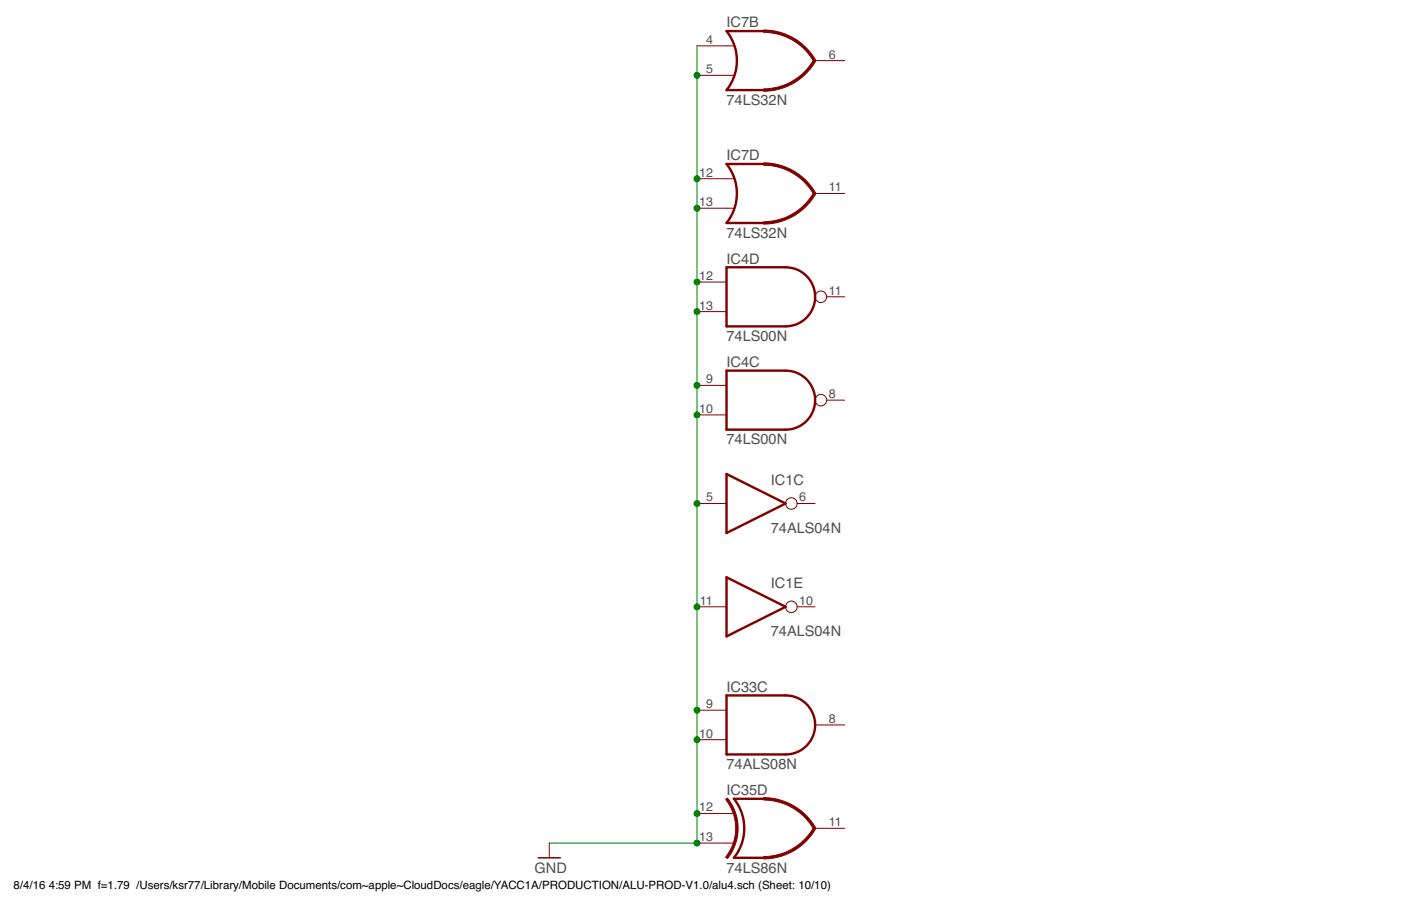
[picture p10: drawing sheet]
<svg xmlns="http://www.w3.org/2000/svg" width="432mm" height="279mm" viewBox="0 0 432 279" stroke-linecap="round" stroke-linejoin="round" font-family="sans-serif">
<path d="M235.3 9.6h-11.4a14.6 14.6 0 0 1 0 18.2h11.4M235.3 50.6h-11.4a14.6 14.6 0 0 1 0 18.2h11.4M223.9 82.4h18.2a9.1 9.1 0 0 1 9.1 9.1 9.1 9.1 0 0 1-9.1 9.1h-18.2zM223.9 114.3h18.2a9.1 9.1 0 0 1 9.1 9.1 9.1 9.1 0 0 1-9.1 9.1h-18.2zM223.9 146.2l18.2 9.1-18.2 9.1zM223.9 178l18.2 9.1-18.2 9.2zM223.9 214.5h18.2a9.1 9.1 0 0 1 9.1 9.1 9.1 9.1 0 0 1-9.1 9.1h-18.2zM235.3 246.3h-9.1a14.6 14.6 0 0 1 0 18.2h9.1" fill="none" stroke="#800000" stroke-width=".74"/>
<g fill="none" stroke="#800000" stroke-width=".31">
<path d="M214.8 14.1h11.4M251.2 18.7h9.1M214.8 23.2h11.4M214.8 55.1h11.4M251.2 59.7h9.1M214.8 64.2h11.4M214.8 87h9.1M214.8 96.1h9.1M254.8 91.5h5.5M214.8 118.9h9.1M214.8 128h9.1M254.8 123.4h5.5"/>
<path d="M214.8 155.3h9.1M245.7 155.3h5.5M214.8 187.1h9.1M245.7 187.1h5.5M214.8 219h9.1M214.8 228.1h9.1M251.2 223.6h9.1M169.3 260v4.5M214.8 250.9h11.4M214.8 260h11.4M251.2 255.4h9.1"/>
<circle cx="253" cy="91.5" r="1.78"/>
<circle cx="253" cy="123.4" r="1.78"/>
<circle cx="243.9" cy="155.3" r="1.78"/>
<circle cx="243.9" cy="187.1" r="1.78"/>
</g>
<g fill="#800000" stroke="#800000" stroke-width=".31">
<path d="M235.4 264.2a17.9 17.9 0 0 0 15.4-9l.6 .3a18.4 18.4 0 0 1-16 9.4z" fill-rule="evenodd"/>
<path d="M235.4 246a18.5 18.5 0 0 1 16 9.4l-.6 .3a17.8 17.8 0 0 0-15.4-9z" fill-rule="evenodd"/>
<path d="M223.6 246.5l.6-.4a14.8 14.8 0 0 1 0 18.7l-.6-.5a14.2 14.2 0 0 0 0-17.8z" fill-rule="evenodd"/>
<path d="M235.4 68.4a17.9 17.9 0 0 0 15.4-9l.6 .4a18.4 18.4 0 0 1-16 9.3z" fill-rule="evenodd"/>
<path d="M235.4 50.2a18.5 18.5 0 0 1 16 9.4l-.6 .3a17.8 17.8 0 0 0-15.4-9z" fill-rule="evenodd"/>
<path d="M235.4 27.4a17.9 17.9 0 0 0 15.4-9l.6 .4a18.4 18.4 0 0 1-16 9.3z" fill-rule="evenodd"/>
<path d="M235.4 9.2a18.4 18.4 0 0 1 16 9.4l-.6 .4a17.8 17.8 0 0 0-15.4-9z" fill-rule="evenodd"/>
</g>
<path d="M165.9 264.5h6.8" fill="none" stroke="#800000" stroke-width=".47"/>
<path d="M214.8 14.1v245.9h-45.5" fill="none" stroke="#008000" stroke-width=".31"/>
<g fill="#008000" stroke="#008000" stroke-width=".31">
<circle cx="214.8" cy="64.2" r=".91"/>
<circle cx="214.8" cy="87" r=".91"/>
<circle cx="214.8" cy="96.1" r=".91"/>
<circle cx="214.8" cy="118.9" r=".91"/>
<circle cx="214.8" cy="128" r=".91"/>
<circle cx="214.8" cy="155.3" r=".91"/>
<circle cx="214.8" cy="187.1" r=".91"/>
<circle cx="214.8" cy="219" r=".91"/>
<circle cx="214.8" cy="228.1" r=".91"/>
<circle cx="214.8" cy="250.9" r=".91"/>
<circle cx="214.8" cy="260" r=".91"/>
<circle cx="214.8" cy="55.1" r=".91"/>
<circle cx="214.8" cy="23.2" r=".91"/>
</g>
<g font-size="4.5" fill="#505050">
<text x="223.9" y="8.4">IC7B</text>
<text x="223.9" y="32.3">74LS32N</text>
<text x="223.9" y="49.4">IC7D</text>
<text x="223.9" y="73.3">74LS32N</text>
<text x="223.9" y="81.3">IC4D</text>
<text x="223.9" y="105.2">74LS00N</text>
<text x="223.9" y="113.2">IC4C</text>
<text x="223.9" y="137.1">74LS00N</text>
<text x="237.6" y="149.6">IC1C</text>
<text x="237.6" y="164.4">74ALS04N</text>
<text x="237.6" y="181.5">IC1E</text>
<text x="237.6" y="196.2">74ALS04N</text>
<text x="223.9" y="213.3">IC33C</text>
<text x="223.9" y="237.2">74ALS08N</text>
<text x="223.9" y="245.2">IC35D</text>
<text x="164.7" y="269.1">GND</text>
<text x="223.9" y="269.1">74LS86N</text>
</g>
<g font-size="3.9" fill="#505050">
<text x="217.6" y="13.5">4</text>
<text x="217.6" y="22.6">5</text>
<text x="255.4" y="18.1">6</text>
<text x="215.5" y="54.5">12</text>
<text x="255.4" y="59">11</text>
<text x="215.5" y="63.6">13</text>
<text x="215.5" y="86.3">12</text>
<text x="215.5" y="95.4">13</text>
<text x="255.4" y="90.9">11</text>
<text x="217.6" y="118.2">9</text>
<text x="255.4" y="122.8">8</text>
<text x="215.5" y="127.3">10</text>
<text x="217.6" y="154.6">5</text>
<text x="246.3" y="154.6">6</text>
<text x="215.7" y="186.5">11</text>
<text x="246.3" y="186.5">10</text>
<text x="217.6" y="218.4">9</text>
<text x="215.5" y="227.5">10</text>
<text x="255.4" y="222.9">8</text>
<text x="215.5" y="250.2">12</text>
<text x="255.4" y="254.8">11</text>
<text x="215.5" y="259.4">13</text>
</g>
<g font-size="3.5">
<text x="4.2" y="274.2">8/4/16</text>
<text x="15" y="274.2">4:59 PM f=1.79 /Users/ksr77/Library/Mobile Documents/com~apple~CloudDocs/eagle/YACC1A/PRODUCTION/ALU-PROD-V1.0/alu4.sch (Sheet: 10/10)</text>
</g>
</svg>
